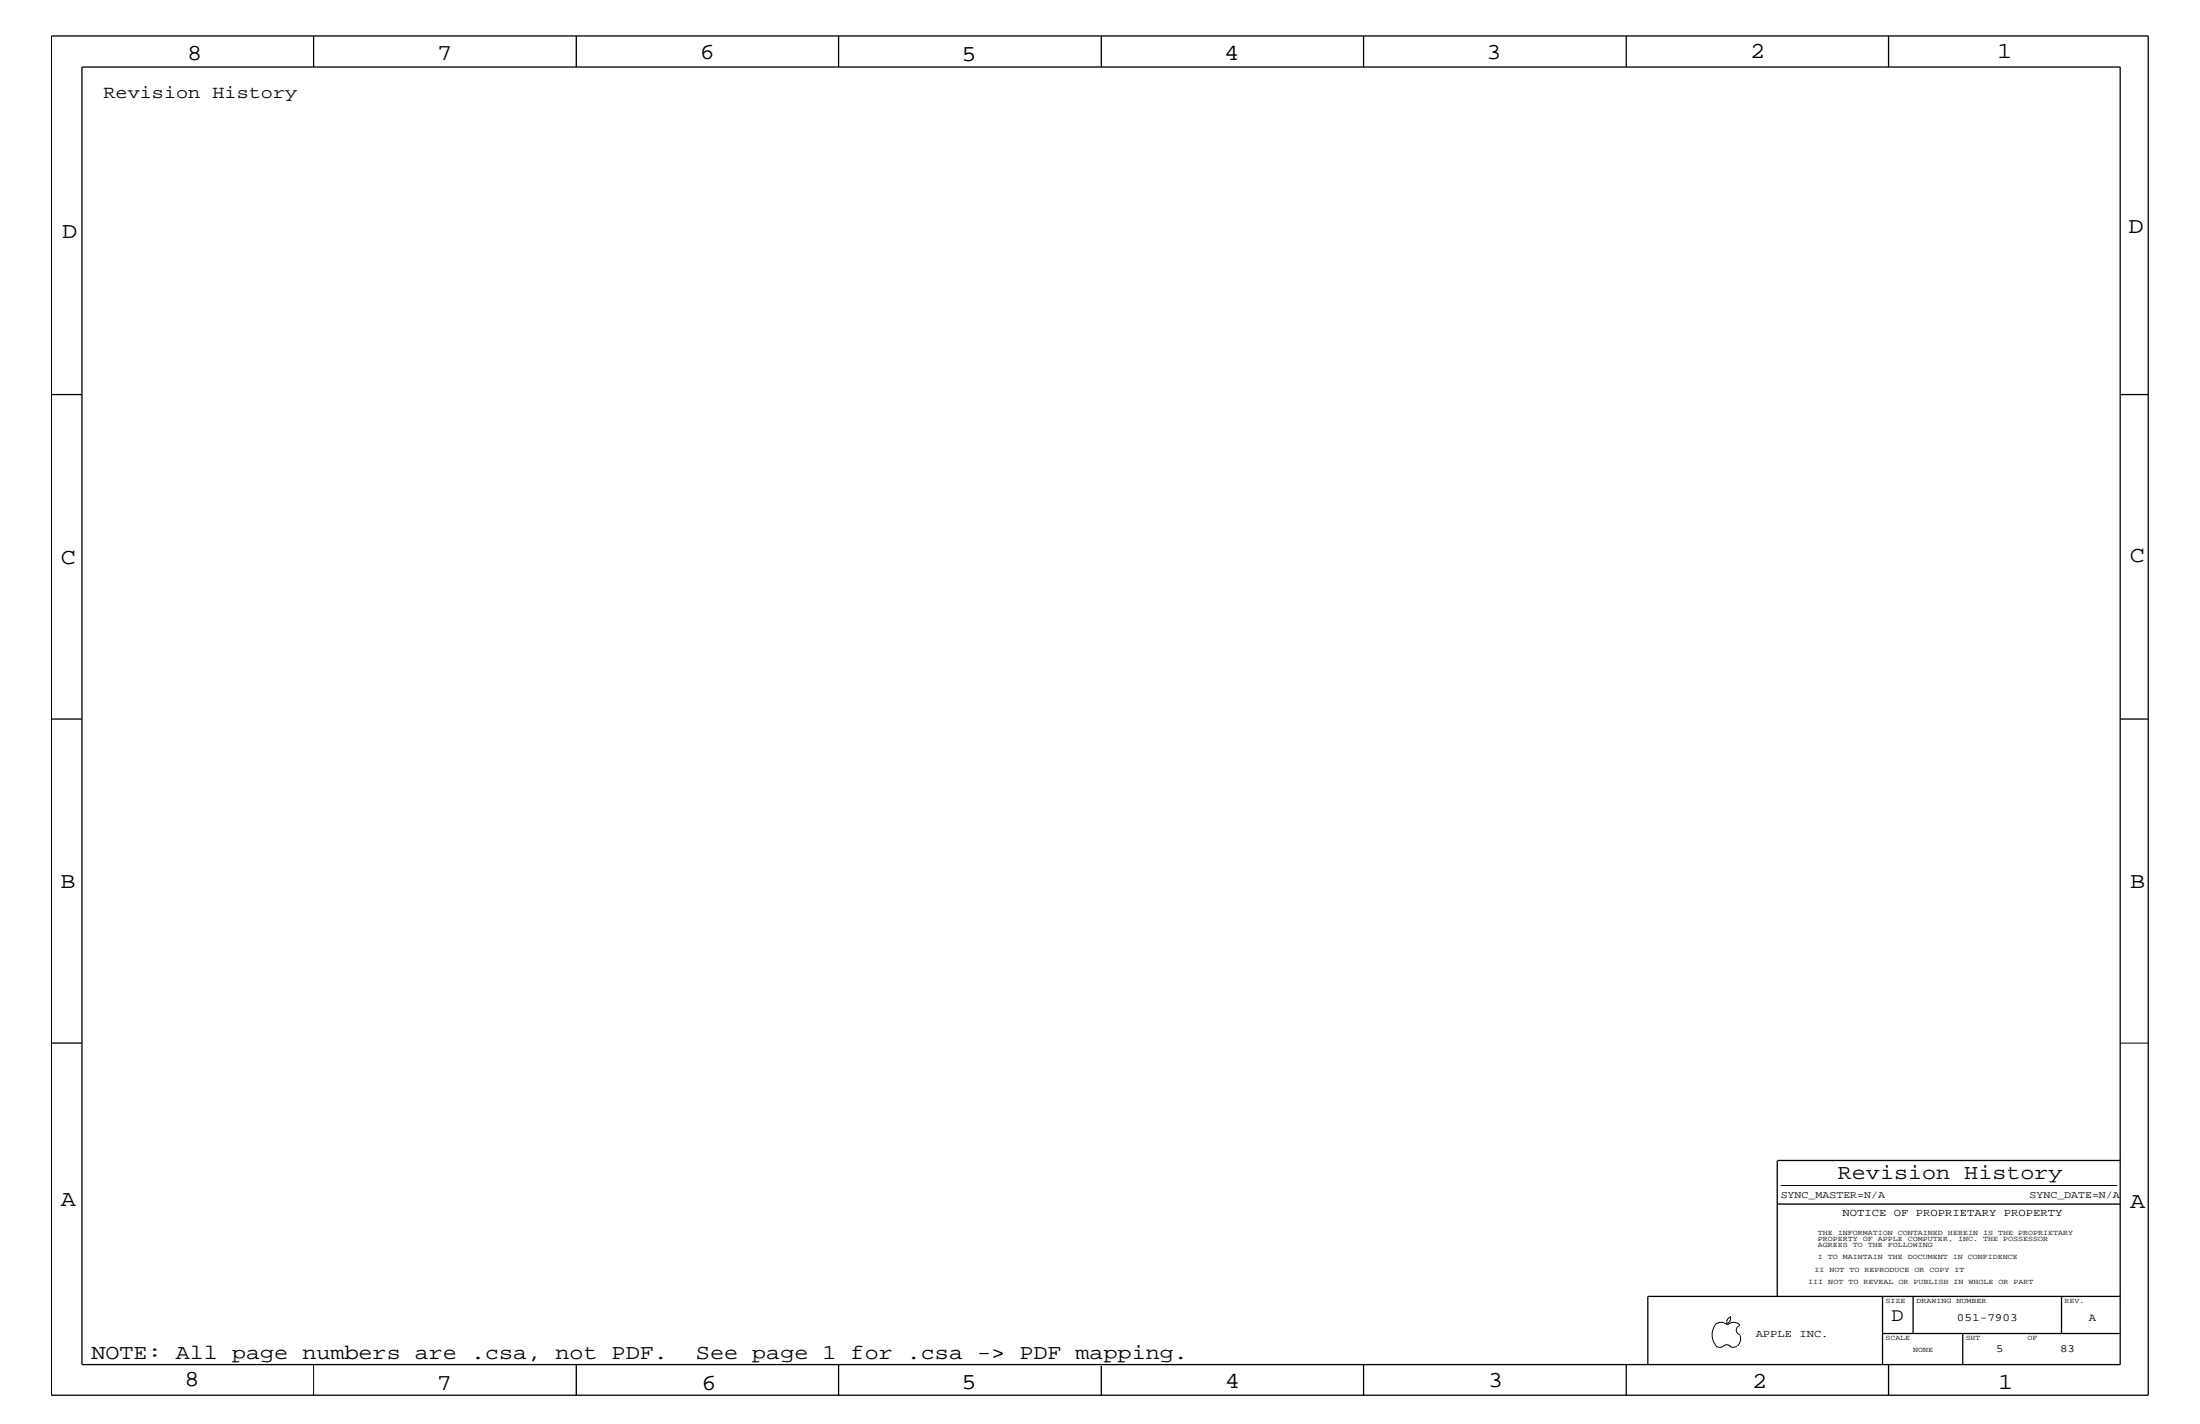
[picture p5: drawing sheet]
<svg xmlns="http://www.w3.org/2000/svg" width="432mm" height="279mm" viewBox="0 0 432 279" stroke-linecap="round" stroke-linejoin="round" font-family="sans-serif">
<g fill="none" stroke="#000" stroke-width=".25">
<path d="M10.1 7.1h411.5v266.7h-411.5zM16.1 13.2h400v254.5h-400zM61.6 7.1v6.1M113.1 7.1v6.1M164.6 7.1v6.1M216.2 7.1v6.1M267.6 7.1v6.1M319.2 7.1v6.1M370.7 7.1v6.1M10.1 77.4h6M416.1 77.4h5.5M10.1 141.1h6"/>
<path d="M416.1 141.1h5.5M10.1 204.7h6M348.8 236.2h67.3M348.8 227.7v26.7M348.9 227.7h67.2M369.5 254.4v13.3M375.5 254.4v7.2M404.6 254.4v7.2M416.1 254.4h-92.7v13.3M113.1 267.7v6.1M164.6 267.7v6.1M216.2 268v5.8"/>
<path d="M267.6 267.7v6.1M319.2 267.7v6.1M369.5 261.6h46.6M370.7 267.7v6.1M385.2 261.6v6.1"/>
</g>
<path d="M416.1 204.7h5.5M349.5 232.6h66M336.6 260a1.69 1.69 0 0 1 2.4 0 1.72 1.72 0 0 1 2.5 0M339.6 258.3l.1 .3a1.27 1.27 0 0 1-.7 1.1M339.6 258.4a.99 .99 0 0 0-.6 1.4M61.6 267.7v6.1M336.6 260a3.3 3.3 0 0 0 .3 4.1M336.9 264.1l.7 .3 .7-.3M338.2 264.1l.7-.3 .7 .3M339.5 264.1l.7 .3 .7-.3M341.5 260.1a.93 .93 0 0 0-.7 .9 .93 .93 0 0 0 .7 .9M341.5 262l.1 .7a1.99 1.99 0 0 1-.6 1.4" fill="none" stroke="#000" stroke-width=".2"/>
<g font-size="4.5">
<text x="36.7" y="11.7">8</text>
<text x="85.8" y="11.7">7</text>
<text x="137.3" y="11.5">6</text>
<text x="240.3" y="11.7">4</text>
<text x="291.8" y="11.5">3</text>
<text x="343.5" y="11.5">2</text>
<text x="392" y="11.5">1</text>
<text x="188.7" y="12.1">5</text>
<text x="12.2" y="46.8">D</text>
<text x="417.7" y="45.7">D</text>
<text x="11.9" y="110.6">C</text>
<text x="418" y="110.3">C</text>
<text x="11.9" y="174.3">B</text>
<text x="418.1" y="174.2">B</text>
<text x="11.9" y="236.7">A</text>
<text x="418.1" y="237.1">A</text>
<text x="36.2" y="271.9">8</text>
<text x="85.8" y="272.7">7</text>
<text x="137.7" y="272.7">6</text>
<text x="188.7" y="272.5">5</text>
<text x="240.4" y="272.3">4</text>
<text x="292.1" y="272.2">3</text>
<text x="343.9" y="272.3">2</text>
<text x="392.2" y="272.6">1</text>
</g>
<g font-size="4.1">
<text x="360.7" y="231.3">Revision History</text>
<text x="17.9" y="266.6">NOTE: All page numbers are .csa, not PDF.</text>
<text x="136.6" y="266.6">See page 1 for .csa -&gt; PDF mapping.</text>
</g>
<text font-size="3.7" x="371.3" y="259.3">D</text>
<text font-size="3.6" x="20.3" y="19.2">Revision History</text>
<g font-size="2.2">
<text x="384" y="259.3">051-7903</text>
<text x="410" y="259.3">A</text>
<text x="391.8" y="265.3">5</text>
<text x="404.3" y="265.3">83</text>
</g>
<g font-size="2.1">
<text x="361.6" y="238.6">NOTICE OF PROPRIETARY PROPERTY</text>
<text x="344.6" y="262.2">APPLE INC.</text>
</g>
<g font-size="2">
<text x="349.5" y="235">SYNC_MASTER=N/A</text>
<text x="398.4" y="235">SYNC_DATE=N/A</text>
</g>
<g font-size="1.4">
<text x="356.8" y="242.3">THE INFORMATION CONTAINED HEREIN IS THE PROPRIETARY</text>
<text x="356.8" y="243.5">PROPERTY OF APPLE COMPUTER, INC. THE POSSESSOR</text>
<text x="356.8" y="244.7">AGREES TO THE FOLLOWING</text>
<text x="354.9" y="252">III NOT TO REVEAL OR PUBLISH IN WHOLE OR PART</text>
<text x="356.1" y="249.5">II NOT TO REPRODUCE OR COPY IT</text>
<text x="356.8" y="247.1">I TO MAINTAIN THE DOCUMENT IN CONFIDENCE</text>
<text x="370.1" y="255.6">SIZE</text>
<text x="376.2" y="255.6">DRAWING NUMBER</text>
<text x="405.2" y="255.6">REV.</text>
<text x="370.1" y="262.9">SCALE</text>
<text x="385.8" y="262.9">SHT</text>
<text x="397.9" y="262.9">OF</text>
<text x="375.5" y="265.3">NONE</text>
</g>
</svg>
